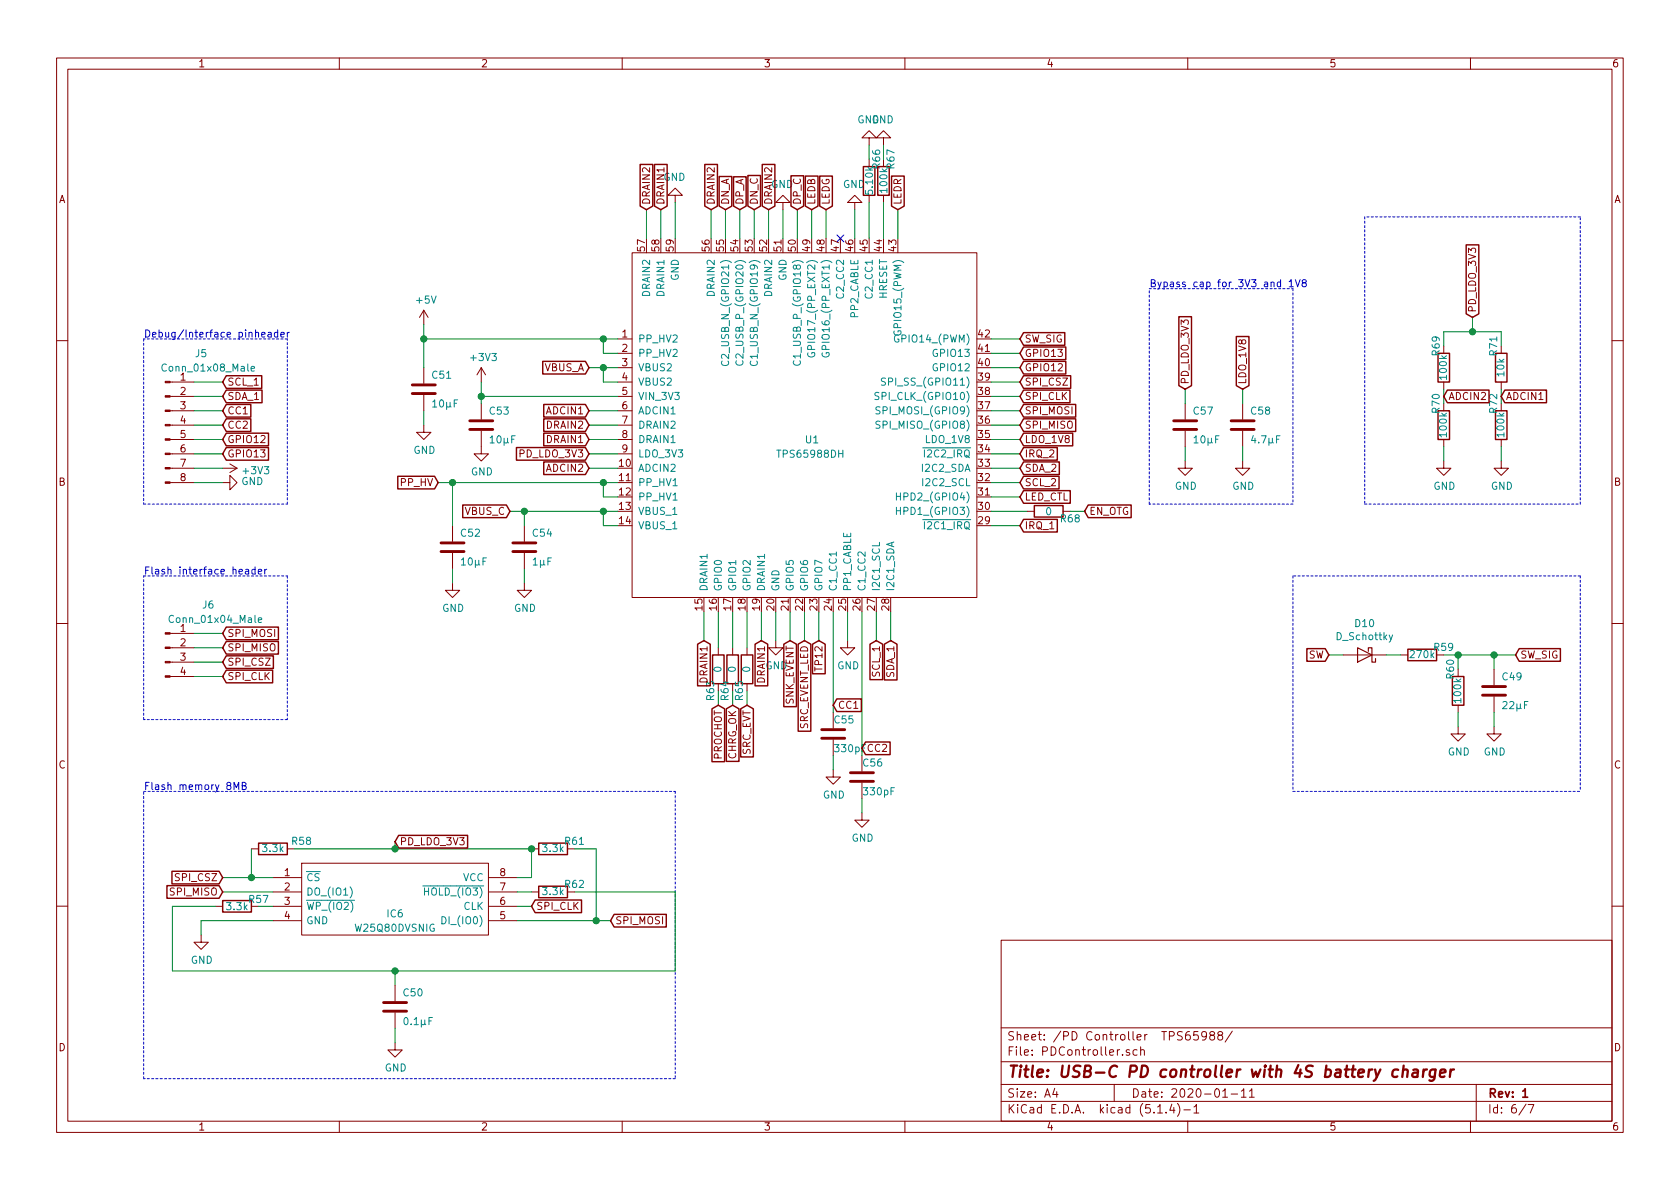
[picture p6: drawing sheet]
EESchema Schematic File Version 4
LIBS:Powerbank-cache
EELAYER 30 0
EELAYER END
$Descr A4 11693 8268
encoding utf-8
Sheet 6 7
Title "USB-C PD controller with 4S battery charger"
Date "2020-01-11"
Rev "1"
Comp ""
Comment1 ""
Comment2 ""
Comment3 ""
Comment4 ""
$EndDescr
$Comp
L Device:D_Schottky D10
U 1 1
P 9500 4550
F 0 "D10" H 9500 4334 50  0000 C CNN
F 1 "D_Schottky" H 9500 4425 50  0000 C CNN
F 2 "Diode_SMD:D_SOD-523" H 9500 4550 50  0001 C CNN
F 3 "~" H 9500 4550 50  0001 C CNN
	1    9500 4550
	-1   0    0    1   
$EndComp
Text GLabel 9250 4550 0    50   Input ~ 0
SW
Wire Wire Line
	9250 4550 9350 4550
$Comp
L Device:R R59
U 1 1
P 9900 4550
F 0 "R59" V 9950 4400 50  0000 C CNN
F 1 "270k" V 9900 4550 50  0000 C CNN
F 2 "Resistor_SMD:R_0603_1608Metric" V 9830 4550 50  0001 C CNN
F 3 "~" H 9900 4550 50  0001 C CNN
	1    9900 4550
	0    -1   -1   0   
$EndComp
Wire Wire Line
	9650 4550 9750 4550
$Comp
L Device:R R60
U 1 1
P 10150 4800
F 0 "R60" V 10200 4650 50  0000 C CNN
F 1 "100k" V 10150 4800 50  0000 C CNN
F 2 "Resistor_SMD:R_0603_1608Metric" V 10080 4800 50  0001 C CNN
F 3 "~" H 10150 4800 50  0001 C CNN
	1    10150 4800
	-1   0    0    1   
$EndComp
$Comp
L Device:C C49
U 1 1
P 10400 4800
F 0 "C49" H 10450 4900 50  0000 L CNN
F 1 "22µF" H 10450 4700 50  0000 L CNN
F 2 "Capacitor_SMD:C_0805_2012Metric" H 10438 4650 50  0001 C CNN
F 3 "~" H 10400 4800 50  0001 C CNN
	1    10400 4800
	1    0    0    -1  
$EndComp
Wire Wire Line
	10050 4550 10150 4550
Wire Wire Line
	10400 4650 10400 4550
Connection ~ 10400 4550
Wire Wire Line
	10400 4550 10550 4550
Wire Wire Line
	10150 4550 10150 4650
Connection ~ 10150 4550
Wire Wire Line
	10150 4550 10400 4550
$Comp
L power:GND #PWR0171
U 1 1
P 10150 5050
F 0 "#PWR0171" H 10150 4800 50  0001 C CNN
F 1 "GND" H 10155 4877 50  0000 C CNN
F 2 "" H 10150 5050 50  0001 C CNN
F 3 "" H 10150 5050 50  0001 C CNN
	1    10150 5050
	1    0    0    -1  
$EndComp
$Comp
L power:GND #PWR0172
U 1 1
P 10400 5050
F 0 "#PWR0172" H 10400 4800 50  0001 C CNN
F 1 "GND" H 10405 4877 50  0000 C CNN
F 2 "" H 10400 5050 50  0001 C CNN
F 3 "" H 10400 5050 50  0001 C CNN
	1    10400 5050
	1    0    0    -1  
$EndComp
Wire Wire Line
	10400 5050 10400 4950
Wire Wire Line
	10150 4950 10150 5050
Text GLabel 10550 4550 2    50   Input ~ 0
SW_SIG
$Comp
L Powerbank:TPS65988DH U1
U 1 1
P 5600 3100
F 0 "U1" H 5600 3150 50  0000 L CNN
F 1 "TPS65988DH" H 5400 3050 50  0000 L CNN
F 2 "Powerbank:QFN-56_7x7_Pitch0.4mm" H 5600 3100 50  0001 C CNN
F 3 "" H 5600 3100 50  0001 C CNN
	1    5600 3100
	1    0    0    -1  
$EndComp
Wire Wire Line
	4300 3550 4200 3550
Wire Wire Line
	4200 3550 4200 3650
Wire Wire Line
	4200 3650 4300 3650
Wire Wire Line
	4300 2350 4200 2350
Wire Wire Line
	4200 2450 4300 2450
$Comp
L power:+5V #PWR0173
U 1 1
P 2950 2250
F 0 "#PWR0173" H 2950 2100 50  0001 C CNN
F 1 "+5V" H 2965 2423 50  0000 C CNN
F 2 "" H 2950 2250 50  0001 C CNN
F 3 "" H 2950 2250 50  0001 C CNN
	1    2950 2250
	1    0    0    -1  
$EndComp
Text GLabel 3550 3550 0    50   Input ~ 0
VBUS_C
Connection ~ 4200 3550
Wire Wire Line
	4300 2550 4200 2550
Wire Wire Line
	4200 2550 4200 2650
Wire Wire Line
	4200 2650 4300 2650
Text GLabel 4100 2550 0    50   Input ~ 0
VBUS_A
Wire Wire Line
	4300 3350 4200 3350
Wire Wire Line
	4200 3350 4200 3450
Wire Wire Line
	4200 3450 4300 3450
Text GLabel 3050 3350 0    50   Input ~ 0
PP_HV
Wire Wire Line
	3050 3350 3150 3350
$Comp
L Device:C C52
U 1 1
P 3150 3800
F 0 "C52" H 3200 3900 50  0000 L CNN
F 1 "10µF" H 3200 3700 50  0000 L CNN
F 2 "Capacitor_SMD:C_0603_1608Metric" H 3188 3650 50  0001 C CNN
F 3 "~" H 3150 3800 50  0001 C CNN
	1    3150 3800
	1    0    0    -1  
$EndComp
Connection ~ 3150 3350
Wire Wire Line
	3150 3950 3150 4050
$Comp
L power:GND #PWR0174
U 1 1
P 3150 4050
F 0 "#PWR0174" H 3150 3800 50  0001 C CNN
F 1 "GND" H 3155 3877 50  0000 C CNN
F 2 "" H 3150 4050 50  0001 C CNN
F 3 "" H 3150 4050 50  0001 C CNN
	1    3150 4050
	1    0    0    -1  
$EndComp
Text GLabel 4100 3050 0    50   Input ~ 0
DRAIN1
Wire Wire Line
	4100 3050 4300 3050
Text GLabel 4100 2950 0    50   Input ~ 0
DRAIN2
Wire Wire Line
	4100 2950 4300 2950
$Comp
L power:+3V3 #PWR0175
U 1 1
P 3350 2650
F 0 "#PWR0175" H 3350 2500 50  0001 C CNN
F 1 "+3V3" H 3365 2823 50  0000 C CNN
F 2 "" H 3350 2650 50  0001 C CNN
F 3 "" H 3350 2650 50  0001 C CNN
	1    3350 2650
	1    0    0    -1  
$EndComp
Wire Wire Line
	3150 3350 4200 3350
Connection ~ 4200 3350
Wire Wire Line
	3550 3550 3650 3550
$Comp
L Device:C C54
U 1 1
P 3650 3800
F 0 "C54" H 3700 3900 50  0000 L CNN
F 1 "1µF" H 3700 3700 50  0000 L CNN
F 2 "Capacitor_SMD:C_0603_1608Metric" H 3688 3650 50  0001 C CNN
F 3 "~" H 3650 3800 50  0001 C CNN
	1    3650 3800
	1    0    0    -1  
$EndComp
$Comp
L power:GND #PWR0176
U 1 1
P 3650 4050
F 0 "#PWR0176" H 3650 3800 50  0001 C CNN
F 1 "GND" H 3655 3877 50  0000 C CNN
F 2 "" H 3650 4050 50  0001 C CNN
F 3 "" H 3650 4050 50  0001 C CNN
	1    3650 4050
	1    0    0    -1  
$EndComp
Wire Wire Line
	3650 4050 3650 3950
Wire Wire Line
	3650 3650 3650 3550
Connection ~ 3650 3550
Wire Wire Line
	3650 3550 4200 3550
Connection ~ 4200 2550
$Comp
L Device:C C51
U 1 1
P 2950 2700
F 0 "C51" H 3000 2800 50  0000 L CNN
F 1 "10µF" H 3000 2600 50  0000 L CNN
F 2 "Capacitor_SMD:C_0603_1608Metric" H 2988 2550 50  0001 C CNN
F 3 "~" H 2950 2700 50  0001 C CNN
	1    2950 2700
	1    0    0    -1  
$EndComp
$Comp
L power:GND #PWR0177
U 1 1
P 2950 2950
F 0 "#PWR0177" H 2950 2700 50  0001 C CNN
F 1 "GND" H 2955 2777 50  0000 C CNN
F 2 "" H 2950 2950 50  0001 C CNN
F 3 "" H 2950 2950 50  0001 C CNN
	1    2950 2950
	1    0    0    -1  
$EndComp
Wire Wire Line
	2950 2950 2950 2850
Wire Wire Line
	2950 2550 2950 2350
Text GLabel 4100 2850 0    50   Input ~ 0
ADCIN1
Wire Wire Line
	4100 2850 4300 2850
Text GLabel 4100 3250 0    50   Input ~ 0
ADCIN2
Wire Wire Line
	4100 3250 4300 3250
Text GLabel 4100 3150 0    50   Input ~ 0
PD_LDO_3V3
Wire Wire Line
	4100 3150 4300 3150
Text GLabel 8250 2700 1    50   Input ~ 0
PD_LDO_3V3
Text GLabel 8650 2700 1    50   Input ~ 0
LDO_1V8
$Comp
L Device:C C58
U 1 1
P 8650 2950
F 0 "C58" H 8700 3050 50  0000 L CNN
F 1 "4.7µF" H 8700 2850 50  0000 L CNN
F 2 "Capacitor_SMD:C_0603_1608Metric" H 8688 2800 50  0001 C CNN
F 3 "~" H 8650 2950 50  0001 C CNN
	1    8650 2950
	1    0    0    -1  
$EndComp
$Comp
L Device:C C57
U 1 1
P 8250 2950
F 0 "C57" H 8300 3050 50  0000 L CNN
F 1 "10µF" H 8300 2850 50  0000 L CNN
F 2 "Capacitor_SMD:C_0603_1608Metric" H 8288 2800 50  0001 C CNN
F 3 "~" H 8250 2950 50  0001 C CNN
	1    8250 2950
	1    0    0    -1  
$EndComp
Wire Wire Line
	8250 2700 8250 2800
Wire Wire Line
	8650 2700 8650 2800
$Comp
L power:GND #PWR0178
U 1 1
P 8650 3200
F 0 "#PWR0178" H 8650 2950 50  0001 C CNN
F 1 "GND" H 8655 3027 50  0000 C CNN
F 2 "" H 8650 3200 50  0001 C CNN
F 3 "" H 8650 3200 50  0001 C CNN
	1    8650 3200
	1    0    0    -1  
$EndComp
$Comp
L power:GND #PWR0179
U 1 1
P 8250 3200
F 0 "#PWR0179" H 8250 2950 50  0001 C CNN
F 1 "GND" H 8255 3027 50  0000 C CNN
F 2 "" H 8250 3200 50  0001 C CNN
F 3 "" H 8250 3200 50  0001 C CNN
	1    8250 3200
	1    0    0    -1  
$EndComp
Wire Wire Line
	8250 3100 8250 3200
Wire Wire Line
	8650 3100 8650 3200
Text GLabel 4500 1450 1    50   Input ~ 0
DRAIN2
Text GLabel 4600 1450 1    50   Input ~ 0
DRAIN1
Wire Wire Line
	4600 1450 4600 1650
Wire Wire Line
	4500 1450 4500 1650
$Comp
L power:GND #PWR0180
U 1 1
P 4700 1400
F 0 "#PWR0180" H 4700 1150 50  0001 C CNN
F 1 "GND" H 4705 1227 50  0000 C CNN
F 2 "" H 4700 1400 50  0001 C CNN
F 3 "" H 4700 1400 50  0001 C CNN
	1    4700 1400
	-1   0    0    1   
$EndComp
Wire Wire Line
	4700 1400 4700 1650
Text GLabel 4950 1450 1    50   Input ~ 0
DRAIN2
Wire Wire Line
	4950 1450 4950 1650
Text GLabel 4900 4450 3    50   Input ~ 0
DRAIN1
Wire Wire Line
	4900 4450 4900 4250
$Comp
L Device:R R63
U 1 1
P 5000 4650
F 0 "R63" V 5050 4800 50  0000 C CNN
F 1 "0" V 5000 4650 50  0000 C CNN
F 2 "Resistor_SMD:R_0603_1608Metric" V 4930 4650 50  0001 C CNN
F 3 "~" H 5000 4650 50  0001 C CNN
	1    5000 4650
	-1   0    0    1   
$EndComp
$Comp
L Device:R R64
U 1 1
P 5100 4650
F 0 "R64" V 5150 4800 50  0000 C CNN
F 1 "0" V 5100 4650 50  0000 C CNN
F 2 "Resistor_SMD:R_0603_1608Metric" V 5030 4650 50  0001 C CNN
F 3 "~" H 5100 4650 50  0001 C CNN
	1    5100 4650
	-1   0    0    1   
$EndComp
Wire Wire Line
	5000 4500 5000 4250
Wire Wire Line
	5100 4250 5100 4500
Wire Wire Line
	5200 4500 5200 4250
Text GLabel 5000 4900 3    50   Input ~ 0
PROCHOT
Text GLabel 5100 4900 3    50   Input ~ 0
CHRG_OK
Text GLabel 5200 4900 3    50   Input ~ 0
SRC_EVT
Wire Wire Line
	5200 4900 5200 4800
Wire Wire Line
	5100 4800 5100 4900
Wire Wire Line
	5000 4900 5000 4800
$Comp
L Device:R R65
U 1 1
P 5200 4650
F 0 "R65" V 5250 4800 50  0000 C CNN
F 1 "0" V 5200 4650 50  0000 C CNN
F 2 "Resistor_SMD:R_0603_1608Metric" V 5130 4650 50  0001 C CNN
F 3 "~" H 5200 4650 50  0001 C CNN
	1    5200 4650
	-1   0    0    1   
$EndComp
Text GLabel 5300 4450 3    50   Input ~ 0
DRAIN1
Wire Wire Line
	5300 4450 5300 4250
$Comp
L power:GND #PWR0181
U 1 1
P 5400 4450
F 0 "#PWR0181" H 5400 4200 50  0001 C CNN
F 1 "GND" H 5405 4277 50  0000 C CNN
F 2 "" H 5400 4450 50  0001 C CNN
F 3 "" H 5400 4450 50  0001 C CNN
	1    5400 4450
	1    0    0    -1  
$EndComp
Wire Wire Line
	5400 4450 5400 4250
Text GLabel 5500 4450 3    50   Input ~ 0
SNK_EVENT
Wire Wire Line
	5500 4450 5500 4250
Text GLabel 5600 4450 3    50   Input ~ 0
SRC_EVENT_LED
Wire Wire Line
	5600 4450 5600 4250
Text GLabel 5700 4450 3    50   Input ~ 0
TP12
$Comp
L Device:C C55
U 1 1
P 5800 5100
F 0 "C55" H 5800 5200 50  0000 L CNN
F 1 "330pF" H 5800 5000 50  0000 L CNN
F 2 "Capacitor_SMD:C_0603_1608Metric" H 5838 4950 50  0001 C CNN
F 3 "~" H 5800 5100 50  0001 C CNN
	1    5800 5100
	1    0    0    -1  
$EndComp
Text GLabel 5800 4900 2    50   Input ~ 0
CC1
Wire Wire Line
	5800 4250 5800 4950
$Comp
L power:GND #PWR0182
U 1 1
P 5800 5350
F 0 "#PWR0182" H 5800 5100 50  0001 C CNN
F 1 "GND" H 5805 5177 50  0000 C CNN
F 2 "" H 5800 5350 50  0001 C CNN
F 3 "" H 5800 5350 50  0001 C CNN
	1    5800 5350
	1    0    0    -1  
$EndComp
Wire Wire Line
	5800 5350 5800 5250
$Comp
L power:GND #PWR0183
U 1 1
P 5900 4450
F 0 "#PWR0183" H 5900 4200 50  0001 C CNN
F 1 "GND" H 5905 4277 50  0000 C CNN
F 2 "" H 5900 4450 50  0001 C CNN
F 3 "" H 5900 4450 50  0001 C CNN
	1    5900 4450
	1    0    0    -1  
$EndComp
Wire Wire Line
	5900 4450 5900 4250
$Comp
L Device:C C56
U 1 1
P 6000 5400
F 0 "C56" H 6000 5500 50  0000 L CNN
F 1 "330pF" H 6000 5300 50  0000 L CNN
F 2 "Capacitor_SMD:C_0603_1608Metric" H 6038 5250 50  0001 C CNN
F 3 "~" H 6000 5400 50  0001 C CNN
	1    6000 5400
	1    0    0    -1  
$EndComp
Wire Wire Line
	6000 4250 6000 5250
Text GLabel 6000 5200 2    50   Input ~ 0
CC2
$Comp
L power:GND #PWR0184
U 1 1
P 6000 5650
F 0 "#PWR0184" H 6000 5400 50  0001 C CNN
F 1 "GND" H 6005 5477 50  0000 C CNN
F 2 "" H 6000 5650 50  0001 C CNN
F 3 "" H 6000 5650 50  0001 C CNN
	1    6000 5650
	1    0    0    -1  
$EndComp
Wire Wire Line
	6000 5650 6000 5550
Text GLabel 6100 4450 3    50   Input ~ 0
SCL_1
Text GLabel 6200 4450 3    50   Input ~ 0
SDA_1
Wire Wire Line
	6200 4450 6200 4250
Wire Wire Line
	6100 4250 6100 4450
Text GLabel 7100 3650 2    50   Input ~ 0
IRQ_1
Wire Wire Line
	7100 3650 6900 3650
$Comp
L Device:R R68
U 1 1
P 7300 3550
F 0 "R68" V 7350 3700 50  0000 C CNN
F 1 "0" V 7300 3550 50  0000 C CNN
F 2 "Resistor_SMD:R_0603_1608Metric" V 7230 3550 50  0001 C CNN
F 3 "~" H 7300 3550 50  0001 C CNN
	1    7300 3550
	0    1    1    0   
$EndComp
Wire Wire Line
	7150 3550 6900 3550
Text GLabel 7550 3550 2    50   Input ~ 0
EN_OTG
Wire Wire Line
	7550 3550 7450 3550
Text GLabel 7100 3450 2    50   Input ~ 0
LED_CTL
Wire Wire Line
	7100 3450 6900 3450
Text GLabel 7100 3250 2    50   Input ~ 0
SDA_2
Text GLabel 7100 3350 2    50   Input ~ 0
SCL_2
Wire Wire Line
	7100 3350 6900 3350
Wire Wire Line
	6900 3250 7100 3250
Text GLabel 7100 3150 2    50   Input ~ 0
IRQ_2
Wire Wire Line
	7100 3150 6900 3150
Text GLabel 7100 3050 2    50   Input ~ 0
LDO_1V8
Wire Wire Line
	7100 3050 6900 3050
Text GLabel 7100 2950 2    50   Input ~ 0
SPI_MISO
Text GLabel 7100 2850 2    50   Input ~ 0
SPI_MOSI
Text GLabel 7100 2750 2    50   Input ~ 0
SPI_CLK
Text GLabel 7100 2650 2    50   Input ~ 0
SPI_CSZ
Wire Wire Line
	7100 2650 6900 2650
Wire Wire Line
	6900 2750 7100 2750
Wire Wire Line
	7100 2850 6900 2850
Wire Wire Line
	6900 2950 7100 2950
Text GLabel 7100 2350 2    50   Input ~ 0
SW_SIG
Wire Wire Line
	7100 2350 6900 2350
Text GLabel 6250 1450 1    50   Input ~ 0
LEDR
Wire Wire Line
	6250 1450 6250 1650
Wire Wire Line
	6150 1400 6150 1650
$Comp
L power:GND #PWR0185
U 1 1
P 6150 1000
F 0 "#PWR0185" H 6150 750 50  0001 C CNN
F 1 "GND" H 6155 827 50  0000 C CNN
F 2 "" H 6150 1000 50  0001 C CNN
F 3 "" H 6150 1000 50  0001 C CNN
	1    6150 1000
	-1   0    0    1   
$EndComp
Wire Wire Line
	6150 1000 6150 1100
$Comp
L Device:R R66
U 1 1
P 6050 1250
F 0 "R66" V 6100 1400 50  0000 C CNN
F 1 "5.10k" V 6050 1250 50  0000 C CNN
F 2 "Resistor_SMD:R_0603_1608Metric" V 5980 1250 50  0001 C CNN
F 3 "~" H 6050 1250 50  0001 C CNN
	1    6050 1250
	1    0    0    -1  
$EndComp
Wire Wire Line
	6050 1400 6050 1650
$Comp
L Device:R R67
U 1 1
P 6150 1250
F 0 "R67" V 6200 1400 50  0000 C CNN
F 1 "100k" V 6150 1250 50  0000 C CNN
F 2 "Resistor_SMD:R_0603_1608Metric" V 6080 1250 50  0001 C CNN
F 3 "~" H 6150 1250 50  0001 C CNN
	1    6150 1250
	1    0    0    -1  
$EndComp
$Comp
L power:GND #PWR0186
U 1 1
P 6050 1000
F 0 "#PWR0186" H 6050 750 50  0001 C CNN
F 1 "GND" H 6055 827 50  0000 C CNN
F 2 "" H 6050 1000 50  0001 C CNN
F 3 "" H 6050 1000 50  0001 C CNN
	1    6050 1000
	-1   0    0    1   
$EndComp
Wire Wire Line
	6050 1000 6050 1100
$Comp
L power:GND #PWR0187
U 1 1
P 5950 1450
F 0 "#PWR0187" H 5950 1200 50  0001 C CNN
F 1 "GND" H 5955 1277 50  0000 C CNN
F 2 "" H 5950 1450 50  0001 C CNN
F 3 "" H 5950 1450 50  0001 C CNN
	1    5950 1450
	-1   0    0    1   
$EndComp
Wire Wire Line
	5950 1450 5950 1650
NoConn ~ 5850 1650
Text GLabel 5750 1450 1    50   Input ~ 0
LEDG
Wire Wire Line
	5750 1450 5750 1650
Text GLabel 5650 1450 1    50   Input ~ 0
LEDB
Wire Wire Line
	5650 1450 5650 1650
Text GLabel 5550 1450 1    50   Input ~ 0
DP_C
Wire Wire Line
	5550 1450 5550 1650
$Comp
L power:GND #PWR0188
U 1 1
P 5450 1450
F 0 "#PWR0188" H 5450 1200 50  0001 C CNN
F 1 "GND" H 5455 1277 50  0000 C CNN
F 2 "" H 5450 1450 50  0001 C CNN
F 3 "" H 5450 1450 50  0001 C CNN
	1    5450 1450
	-1   0    0    1   
$EndComp
Wire Wire Line
	5450 1450 5450 1650
Text GLabel 5350 1450 1    50   Input ~ 0
DRAIN2
Wire Wire Line
	5350 1450 5350 1650
Text GLabel 5250 1450 1    50   Input ~ 0
DN_C
Text GLabel 5150 1450 1    50   Input ~ 0
DP_A
Text GLabel 5050 1450 1    50   Input ~ 0
DN_A
Wire Wire Line
	5050 1450 5050 1650
Wire Wire Line
	5150 1650 5150 1450
Wire Wire Line
	5250 1450 5250 1650
Wire Wire Line
	3150 3350 3150 3650
Wire Wire Line
	4100 2550 4200 2550
Wire Wire Line
	4200 2350 4200 2450
Wire Wire Line
	2950 2250 2950 2350
Connection ~ 2950 2350
$Comp
L Device:C C53
U 1 1
P 3350 2950
F 0 "C53" H 3400 3050 50  0000 L CNN
F 1 "10µF" H 3400 2850 50  0000 L CNN
F 2 "Capacitor_SMD:C_0603_1608Metric" H 3388 2800 50  0001 C CNN
F 3 "~" H 3350 2950 50  0001 C CNN
	1    3350 2950
	1    0    0    -1  
$EndComp
$Comp
L power:GND #PWR0189
U 1 1
P 3350 3100
F 0 "#PWR0189" H 3350 2850 50  0001 C CNN
F 1 "GND" H 3355 2927 50  0000 C CNN
F 2 "" H 3350 3100 50  0001 C CNN
F 3 "" H 3350 3100 50  0001 C CNN
	1    3350 3100
	1    0    0    -1  
$EndComp
Wire Wire Line
	3350 2750 3350 2800
Wire Wire Line
	3350 2750 4300 2750
Wire Wire Line
	3350 2650 3350 2750
Connection ~ 3350 2750
Wire Wire Line
	2950 2350 4200 2350
Connection ~ 4200 2350
$Comp
L Device:R R69
U 1 1
P 10050 2550
F 0 "R69" V 10100 2400 50  0000 C CNN
F 1 "100k" V 10050 2550 50  0000 C CNN
F 2 "Resistor_SMD:R_0603_1608Metric" V 9980 2550 50  0001 C CNN
F 3 "~" H 10050 2550 50  0001 C CNN
	1    10050 2550
	-1   0    0    1   
$EndComp
$Comp
L Device:R R71
U 1 1
P 10450 2550
F 0 "R71" V 10500 2400 50  0000 C CNN
F 1 "10k" V 10450 2550 50  0000 C CNN
F 2 "Resistor_SMD:R_0603_1608Metric" V 10380 2550 50  0001 C CNN
F 3 "~" H 10450 2550 50  0001 C CNN
	1    10450 2550
	-1   0    0    1   
$EndComp
$Comp
L Device:R R70
U 1 1
P 10050 2950
F 0 "R70" V 10100 2800 50  0000 C CNN
F 1 "100k" V 10050 2950 50  0000 C CNN
F 2 "Resistor_SMD:R_0603_1608Metric" V 9980 2950 50  0001 C CNN
F 3 "~" H 10050 2950 50  0001 C CNN
	1    10050 2950
	-1   0    0    1   
$EndComp
$Comp
L Device:R R72
U 1 1
P 10450 2950
F 0 "R72" V 10500 2800 50  0000 C CNN
F 1 "100k" V 10450 2950 50  0000 C CNN
F 2 "Resistor_SMD:R_0603_1608Metric" V 10380 2950 50  0001 C CNN
F 3 "~" H 10450 2950 50  0001 C CNN
	1    10450 2950
	-1   0    0    1   
$EndComp
$Comp
L power:GND #PWR0190
U 1 1
P 10050 3200
F 0 "#PWR0190" H 10050 2950 50  0001 C CNN
F 1 "GND" H 10055 3027 50  0000 C CNN
F 2 "" H 10050 3200 50  0001 C CNN
F 3 "" H 10050 3200 50  0001 C CNN
	1    10050 3200
	1    0    0    -1  
$EndComp
$Comp
L power:GND #PWR0191
U 1 1
P 10450 3200
F 0 "#PWR0191" H 10450 2950 50  0001 C CNN
F 1 "GND" H 10455 3027 50  0000 C CNN
F 2 "" H 10450 3200 50  0001 C CNN
F 3 "" H 10450 3200 50  0001 C CNN
	1    10450 3200
	1    0    0    -1  
$EndComp
Wire Wire Line
	10050 3200 10050 3100
Wire Wire Line
	10450 3100 10450 3200
Wire Wire Line
	10050 2800 10050 2700
Wire Wire Line
	10450 2700 10450 2800
Wire Wire Line
	10050 2400 10050 2300
Wire Wire Line
	10450 2300 10450 2400
Text GLabel 10250 2200 1    50   Input ~ 0
PD_LDO_3V3
Wire Wire Line
	10250 2200 10250 2300
Text GLabel 10450 2750 2    50   Input ~ 0
ADCIN1
Text GLabel 10050 2750 2    50   Input ~ 0
ADCIN2
Connection ~ 10250 2300
Wire Wire Line
	10050 2300 10250 2300
Wire Wire Line
	10250 2300 10450 2300
$Comp
L Connector:Conn_01x08_Male J5
U 1 1
P 1150 2950
F 0 "J5" H 1400 3450 50  0000 C CNN
F 1 "Conn_01x08_Male" H 1450 3350 50  0000 C CNN
F 2 "Connector_PinHeader_1.27mm:PinHeader_2x04_P1.27mm_Vertical" H 1150 2950 50  0001 C CNN
F 3 "~" H 1150 2950 50  0001 C CNN
	1    1150 2950
	1    0    0    -1  
$EndComp
Text GLabel 1550 2650 2    50   Input ~ 0
SCL_1
Text GLabel 1550 2750 2    50   Input ~ 0
SDA_1
Text GLabel 1550 2850 2    50   Input ~ 0
CC1
Text GLabel 1550 2950 2    50   Input ~ 0
CC2
Text GLabel 1550 3050 2    50   Input ~ 0
GPIO12
Text GLabel 1550 3150 2    50   Input ~ 0
GPIO13
$Comp
L power:GND #PWR0192
U 1 1
P 1550 3350
F 0 "#PWR0192" H 1550 3100 50  0001 C CNN
F 1 "GND" V 1555 3222 50  0000 R CNN
F 2 "" H 1550 3350 50  0001 C CNN
F 3 "" H 1550 3350 50  0001 C CNN
	1    1550 3350
	0    -1   -1   0   
$EndComp
$Comp
L power:+3V3 #PWR0193
U 1 1
P 1550 3250
F 0 "#PWR0193" H 1550 3100 50  0001 C CNN
F 1 "+3V3" V 1565 3378 50  0000 L CNN
F 2 "" H 1550 3250 50  0001 C CNN
F 3 "" H 1550 3250 50  0001 C CNN
	1    1550 3250
	0    1    1    0   
$EndComp
Wire Wire Line
	1550 3250 1350 3250
Wire Wire Line
	1350 3350 1550 3350
Text GLabel 7100 2450 2    50   Input ~ 0
GPIO13
Wire Wire Line
	7100 2450 6900 2450
Text GLabel 7100 2550 2    50   Input ~ 0
GPIO12
Wire Wire Line
	7100 2550 6900 2550
Wire Wire Line
	1550 2650 1350 2650
Wire Wire Line
	1350 2750 1550 2750
Wire Wire Line
	1550 2850 1350 2850
Wire Wire Line
	1350 2950 1550 2950
Wire Wire Line
	1550 3050 1350 3050
Wire Wire Line
	1350 3150 1550 3150
$Comp
L Connector:Conn_01x04_Male J6
U 1 1
P 1150 4500
F 0 "J6" H 1450 4800 50  0000 C CNN
F 1 "Conn_01x04_Male" H 1500 4700 50  0000 C CNN
F 2 "Connector_PinHeader_1.27mm:PinHeader_2x02_P1.27mm_Vertical" H 1150 4500 50  0001 C CNN
F 3 "~" H 1150 4500 50  0001 C CNN
	1    1150 4500
	1    0    0    -1  
$EndComp
Text GLabel 1550 4400 2    50   Input ~ 0
SPI_MOSI
Wire Wire Line
	1550 4400 1350 4400
Text GLabel 1550 4500 2    50   Input ~ 0
SPI_MISO
Text GLabel 1550 4600 2    50   Input ~ 0
SPI_CSZ
Text GLabel 1550 4700 2    50   Input ~ 0
SPI_CLK
Wire Wire Line
	1550 4700 1350 4700
Wire Wire Line
	1350 4600 1550 4600
Wire Wire Line
	1550 4500 1350 4500
Wire Wire Line
	5700 4450 5700 4250
Wire Notes Line
	1000 5000 1000 4000
Wire Notes Line
	1000 4000 2000 4000
Wire Notes Line
	2000 4000 2000 5000
Wire Notes Line
	2000 5000 1000 5000
Wire Notes Line
	1000 3500 2000 3500
Wire Notes Line
	2000 3500 2000 2350
Wire Notes Line
	2000 2350 1000 2350
Wire Notes Line
	1000 2350 1000 3500
Wire Wire Line
	4150 6400 4250 6400
Connection ~ 4150 6400
Wire Wire Line
	4150 5900 4150 6400
Connection ~ 3700 5900
Wire Wire Line
	3700 6100 3700 5900
Wire Wire Line
	1550 6200 1900 6200
Wire Wire Line
	3600 6400 4150 6400
Text Notes 1000 5500 0    50   ~ 0
Flash memory 8MB
Wire Notes Line
	1000 7500 1000 5500
Wire Notes Line
	4700 7500 1000 7500
Wire Notes Line
	4700 5500 4700 7500
Wire Notes Line
	1000 5500 4700 5500
Wire Wire Line
	4000 5900 4150 5900
$Comp
L Device:R R61
U 1 1
P 3850 5900
F 0 "R61" V 3900 5750 50  0000 C CNN
F 1 "3.3k" V 3850 5900 50  0000 C CNN
F 2 "Resistor_SMD:R_0603_1608Metric" V 3780 5900 50  0001 C CNN
F 3 "~" H 3850 5900 50  0001 C CNN
	1    3850 5900
	0    -1   -1   0   
$EndComp
Wire Wire Line
	2750 5900 3700 5900
Connection ~ 2750 5900
Wire Wire Line
	2750 5850 2750 5900
Wire Wire Line
	3700 6100 3600 6100
Wire Wire Line
	2050 5900 2750 5900
Wire Wire Line
	1750 5900 1750 6100
Wire Wire Line
	1750 6100 1550 6100
Connection ~ 1750 6100
$Comp
L Device:R R58
U 1 1
P 1900 5900
F 0 "R58" V 1950 5700 50  0000 C CNN
F 1 "3.3k" V 1900 5900 50  0000 C CNN
F 2 "Resistor_SMD:R_0603_1608Metric" V 1830 5900 50  0001 C CNN
F 3 "~" H 1900 5900 50  0001 C CNN
	1    1900 5900
	0    -1   -1   0   
$EndComp
Text GLabel 2750 5850 2    50   Input ~ 0
PD_LDO_3V3
Wire Wire Line
	2750 7250 2750 7150
$Comp
L power:GND #PWR0170
U 1 1
P 2750 7250
F 0 "#PWR0170" H 2750 7000 50  0001 C CNN
F 1 "GND" H 2755 7077 50  0000 C CNN
F 2 "" H 2750 7250 50  0001 C CNN
F 3 "" H 2750 7250 50  0001 C CNN
	1    2750 7250
	1    0    0    -1  
$EndComp
Wire Wire Line
	2750 6750 4700 6750
Connection ~ 2750 6750
Wire Wire Line
	2750 6850 2750 6750
$Comp
L Device:C C50
U 1 1
P 2750 7000
F 0 "C50" H 2800 7100 50  0000 L CNN
F 1 "0.1µF" H 2800 6900 50  0000 L CNN
F 2 "Capacitor_SMD:C_0603_1608Metric" H 2788 6850 50  0001 C CNN
F 3 "~" H 2750 7000 50  0001 C CNN
	1    2750 7000
	1    0    0    -1  
$EndComp
Wire Wire Line
	1200 6750 2750 6750
Wire Wire Line
	1200 6300 1500 6300
Wire Wire Line
	1200 6300 1200 6750
Wire Wire Line
	4700 6200 4700 6750
Wire Wire Line
	4000 6200 4700 6200
Wire Wire Line
	3700 6200 3600 6200
$Comp
L Device:R R62
U 1 1
P 3850 6200
F 0 "R62" V 3900 6050 50  0000 C CNN
F 1 "3.3k" V 3850 6200 50  0000 C CNN
F 2 "Resistor_SMD:R_0603_1608Metric" V 3780 6200 50  0001 C CNN
F 3 "~" H 3850 6200 50  0001 C CNN
	1    3850 6200
	0    -1   -1   0   
$EndComp
Text GLabel 4250 6400 2    50   Input ~ 0
SPI_MOSI
Text GLabel 1550 6200 0    50   Input ~ 0
SPI_MISO
Wire Wire Line
	1900 6300 1800 6300
$Comp
L Device:R R57
U 1 1
P 1650 6300
F 0 "R57" V 1600 6450 50  0000 C CNN
F 1 "3.3k" V 1650 6300 50  0000 C CNN
F 2 "Resistor_SMD:R_0603_1608Metric" V 1580 6300 50  0001 C CNN
F 3 "~" H 1650 6300 50  0001 C CNN
	1    1650 6300
	0    1    1    0   
$EndComp
Wire Wire Line
	1400 6400 1900 6400
Wire Wire Line
	1400 6500 1400 6400
$Comp
L power:GND #PWR0169
U 1 1
P 1400 6500
F 0 "#PWR0169" H 1400 6250 50  0001 C CNN
F 1 "GND" H 1405 6327 50  0000 C CNN
F 2 "" H 1400 6500 50  0001 C CNN
F 3 "" H 1400 6500 50  0001 C CNN
	1    1400 6500
	1    0    0    -1  
$EndComp
Wire Wire Line
	3600 6300 3700 6300
Wire Wire Line
	1900 6100 1750 6100
Text GLabel 3700 6300 2    50   Input ~ 0
SPI_CLK
Text GLabel 1550 6100 0    50   Input ~ 0
SPI_CSZ
$Comp
L Powerbank:W25Q80DVSNIG IC6
U 1 1
P 1900 6100
F 0 "IC6" H 2750 5850 50  0000 C CNN
F 1 "W25Q80DVSNIG" H 2750 5750 50  0000 C CNN
F 2 "Powerbank:SOIC127P600X175-8N" H 3450 6200 50  0001 L CNN
F 3 "https://componentsearchengine.com/Datasheets/1/W25Q80DVSNIG.pdf" H 3450 6100 50  0001 L CNN
F 4 "IC FLASH 8MBIT 104MHZ 8SOIC" H 3450 6000 50  0001 L CNN "Description"
F 5 "1.75" H 3450 5900 50  0001 L CNN "Height"
F 6 "454-W25Q80DVSNIG" H 3450 5800 50  0001 L CNN "Mouser Part Number"
F 7 "https://www.mouser.com/Search/Refine.aspx?Keyword=454-W25Q80DVSNIG" H 3450 5700 50  0001 L CNN "Mouser Price/Stock"
F 8 "Winbond" H 3450 5600 50  0001 L CNN "Manufacturer_Name"
F 9 "W25Q80DVSNIG" H 3450 5500 50  0001 L CNN "Manufacturer_Part_Number"
	1    1900 6100
	1    0    0    -1  
$EndComp
Wire Notes Line
	9000 5500 11000 5500
Wire Notes Line
	11000 4000 9000 4000
Wire Notes Line
	9000 4000 9000 5500
Wire Notes Line
	11000 4000 11000 5500
Text Notes 1000 2350 0    50   ~ 0
Debug/Interface pinheader
Text Notes 1000 4000 0    50   ~ 0
Flash interface header
Wire Notes Line
	8000 2000 9000 2000
Wire Notes Line
	9000 2000 9000 3500
Wire Notes Line
	9000 3500 8000 3500
Wire Notes Line
	8000 3500 8000 2000
Text Notes 8000 2000 0    50   ~ 0
Bypass cap for 3V3 and 1V8
Wire Notes Line
	9500 3500 11000 3500
Wire Notes Line
	11000 3500 11000 1500
Wire Notes Line
	11000 1500 9500 1500
Wire Notes Line
	9500 1500 9500 3500
$EndSCHEMATC
